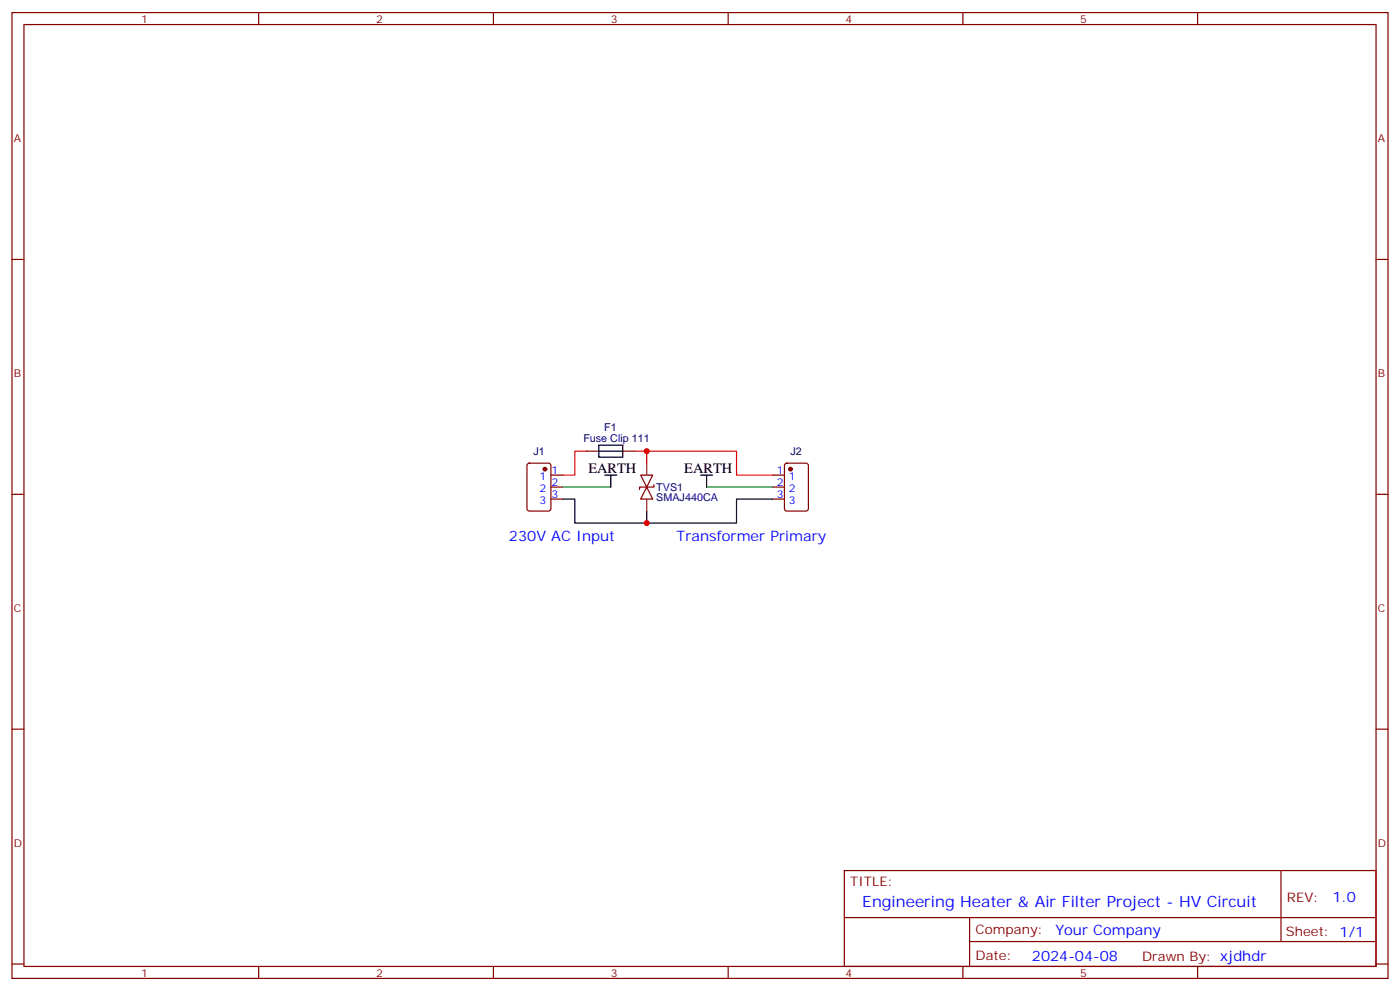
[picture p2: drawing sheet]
<svg xmlns="http://www.w3.org/2000/svg" width="412mm" height="292mm" viewBox="0 0 412 292" stroke-linecap="round" stroke-linejoin="round" font-family="sans-serif">
<g fill="none" stroke="#870000" stroke-width=".35">
<path d="M3.5 3.7h405.4v284.3h-405.4zM7.1 7.2h398.2v277.3h-398.2zM76.2 3.7v3.5M145.3 3.7v3.5M214.5 3.7v3.5M283.6 3.7v3.5M352.8 3.7v3.5M3.5 76.4h3.6M405.3 76.4h3.6M155.5 136.6l.4-.3h5.7l.6 .5 .1 13-.5 .6-5.9 .1-.6-.5-.1-12.9zM162.3 139.9h3.5M172.9 132.8h3.5"/>
<path d="M183.4 132.8h3.6M188.7 139.9h3.6l-1.8 3.5zM227.5 139.9h3.6M231.3 136.6l.5-.3h5.6l.7 .5v13l-.4 .6-5.9 .1-.7-.5v-12.9zM3.5 145.5h3.6M162.3 143.4h3.5M162.3 146.9h3.5M190.5 143.4l1.8 3.5h-3.6zM192.6 142.7v.7h-4.2v.7M227.5 143.4h3.6M227.5 146.9h3.6M405.3 145.5h3.6"/>
<path d="M3.5 214.7h3.6M405.3 214.7h3.6M248.7 256.3h156.6v28.2h-156.6zM377.3 256.3v20.9M248.7 270.1h156.5M285.6 277.2h119.6M285.6 270.1v14.2M3.5 283.8h3.6M76.2 284.5v3.5M145.3 284.5v3.5M214.5 284.5v3.5M283.6 284.5v3.5"/>
<path d="M352.8 284.5v3.5M405.3 283.8h3.6"/>
</g>
<g fill="#870000" stroke="#870000" stroke-width=".35">
<circle cx="232.8" cy="138.1" r=".53"/>
<circle cx="160.5" cy="138.1" r=".53"/>
</g>
<path d="M172.9 132.8h-3.6v7.1h-3.5M187 132.8h30v7.1h10.5M190.5 132.8v3.5" fill="none" stroke="#f00" stroke-width=".35"/>
<path d="M176.4 131.1h7v3.5h-7zM176.4 132.8h7M178.2 139.9h3.5M179.9 139.9v3.5M206.4 139.9h3.5M208.1 139.9v3.5M165.8 146.9h3.5v7.1h47.7v-7.1h10.5M190.5 150.5v3.5" fill="none" stroke="#000" stroke-width=".35"/>
<path d="M165.8 143.4h14.1M208.1 143.4h19.4" fill="none" stroke="#008700" stroke-width=".35"/>
<path d="M190.5 136.3v3.6M190.5 146.9v3.6" fill="none" stroke="#8c2424" stroke-width=".35"/>
<g fill="#c00">
<circle cx="190.5" cy="132.8" r=".88"/>
<circle cx="190.5" cy="154" r=".88"/>
</g>
<text font-size="4.6" fill="#00f" x="254" y="266.9">Engineering Heater &amp; Air Filter Project - HV Circuit</text>
<g font-size="4.2">
<text x="173.3" y="139.2">EARTH</text>
<text x="201.6" y="139.2">EARTH</text>
</g>
<g font-size="4.2" fill="#00f">
<text x="149.9" y="159.3">230V AC Input</text>
<text x="199.3" y="159.3">Transformer Primary</text>
<text x="392.5" y="265.6">1.0</text>
<text x="310.9" y="275.1">Your Company</text>
<text x="304" y="282.9">2024-04-08</text>
</g>
<g font-size="3.9" fill="#800">
<text x="250.5" y="260.9">TITLE:</text>
<text x="379.1" y="265.6">REV:</text>
<text x="287.4" y="275.1">Company:</text>
<text x="378.7" y="275.7">Sheet: 1/1</text>
<text x="287.4" y="282.8">Date:</text>
<text x="336.4" y="282.8">Drawn By: xjdhdr</text>
</g>
<g font-size="3.2" fill="#800">
<text x="41.6" y="6.7">1</text>
<text x="110.8" y="6.7">2</text>
<text x="179.9" y="6.7">3</text>
<text x="249.1" y="6.7">4</text>
<text x="318.2" y="6.7">5</text>
<text x="4.1" y="41.8">A</text>
<text x="405.9" y="41.8">A</text>
<text x="4.1" y="110.9">B</text>
<text x="405.9" y="110.9">B</text>
<text x="4.1" y="180.1">C</text>
<text x="405.9" y="180.1">C</text>
<text x="4.1" y="249.2">D</text>
<text x="405.9" y="249.2">D</text>
<text x="41.6" y="287.5">1</text>
<text x="110.8" y="287.5">2</text>
<text x="179.9" y="287.5">3</text>
<text x="249.1" y="287.5">4</text>
<text x="318.2" y="287.5">5</text>
</g>
<g font-size="3.2" fill="#000080">
<text x="171.8" y="130">Fuse Clip 111</text>
<text x="178" y="126.8">F1</text>
<text x="157.1" y="134">J1</text>
<text x="232.9" y="134">J2</text>
<text x="193.3" y="147.6">SMAJ440CA</text>
<text x="193.3" y="144.5">TVS1</text>
</g>
<g font-size="3.2" fill="#00f">
<text x="159" y="141.3">1</text>
<text x="162.5" y="139.5">1</text>
<text x="162.5" y="143.1">2</text>
<text x="228.9" y="139.5">1</text>
<text x="228.9" y="143.1">2</text>
<text x="232.4" y="141.3">1</text>
<text x="159" y="144.8">2</text>
<text x="159" y="148.3">3</text>
<text x="162.5" y="146.6">3</text>
<text x="228.9" y="146.6">3</text>
<text x="232.4" y="144.8">2</text>
<text x="232.4" y="148.3">3</text>
</g>
</svg>
